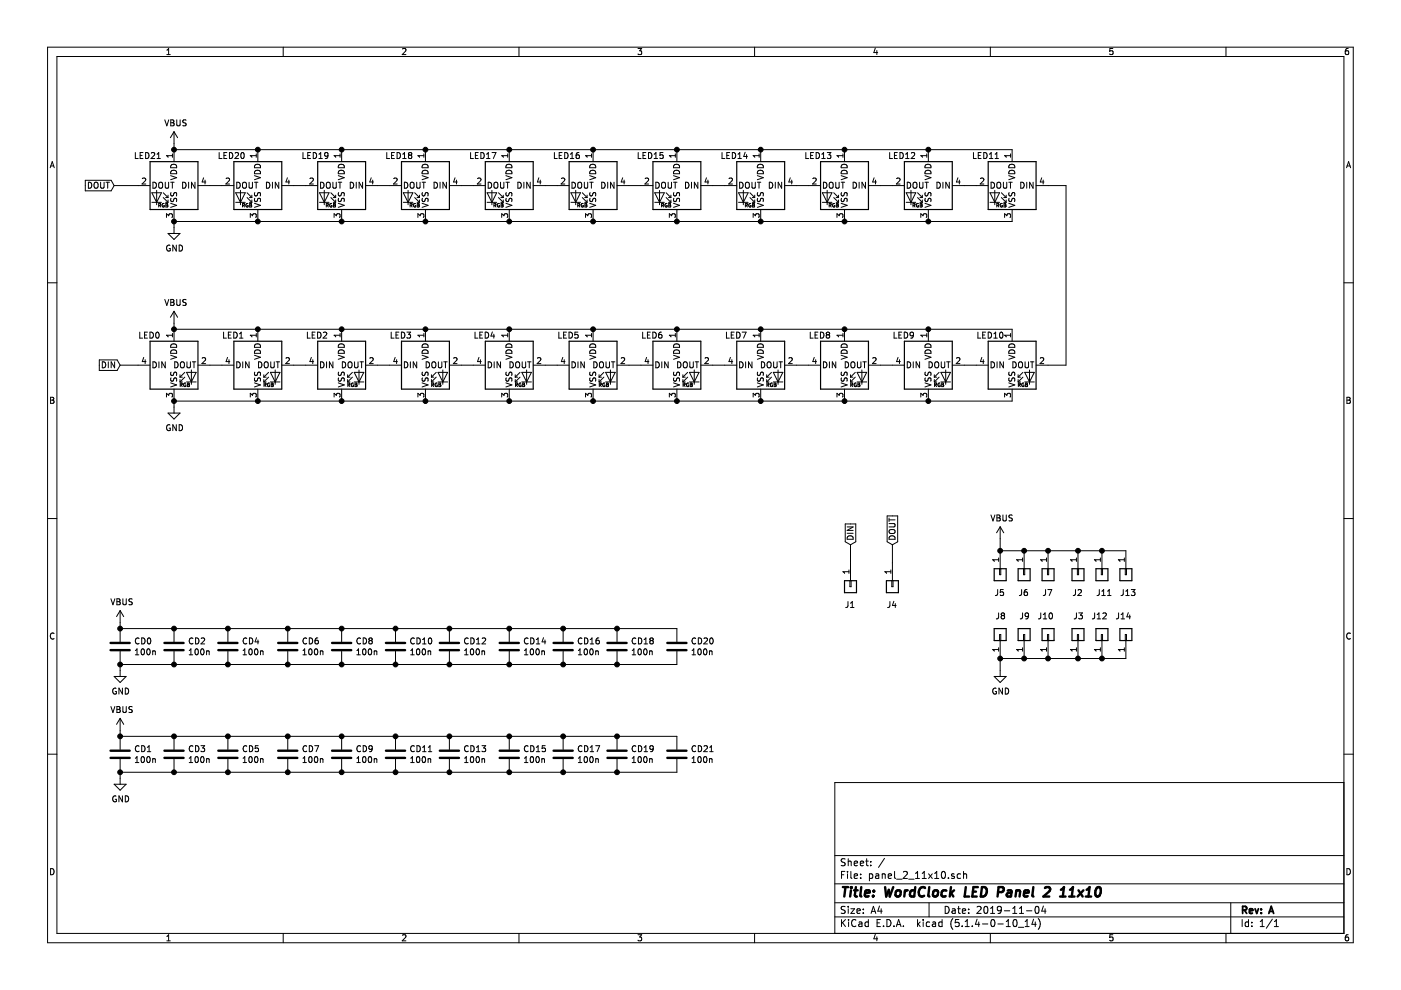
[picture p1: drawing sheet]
EESchema Schematic File Version 4
EELAYER 30 0
EELAYER END
$Descr A4 11693 8268
encoding utf-8
Sheet 1 1
Title "WordClock LED Panel 2 11x10"
Date "2019-11-04"
Rev "A"
Comp ""
Comment1 ""
Comment2 ""
Comment3 ""
Comment4 ""
$EndDescr
$Comp
L Device:C CD1
U 1 1
P 1000 6300
F 0 "CD1" H 1115 6346 50  0000 L CNN
F 1 "100n" H 1115 6255 50  0000 L CNN
F 2 "Capacitor_SMD:C_0805_2012Metric" H 1038 6150 50  0001 C CNN
F 3 "~" H 1000 6300 50  0001 C CNN
	1    1000 6300
	1    0    0    -1  
$EndComp
$Comp
L Device:C CD3
U 1 1
P 1450 6300
F 0 "CD3" H 1565 6346 50  0000 L CNN
F 1 "100n" H 1565 6255 50  0000 L CNN
F 2 "Capacitor_SMD:C_0805_2012Metric" H 1488 6150 50  0001 C CNN
F 3 "~" H 1450 6300 50  0001 C CNN
	1    1450 6300
	1    0    0    -1  
$EndComp
$Comp
L Device:C CD5
U 1 1
P 1900 6300
F 0 "CD5" H 2015 6346 50  0000 L CNN
F 1 "100n" H 2015 6255 50  0000 L CNN
F 2 "Capacitor_SMD:C_0805_2012Metric" H 1938 6150 50  0001 C CNN
F 3 "~" H 1900 6300 50  0001 C CNN
	1    1900 6300
	1    0    0    -1  
$EndComp
$Comp
L Device:C CD7
U 1 1
P 2400 6300
F 0 "CD7" H 2515 6346 50  0000 L CNN
F 1 "100n" H 2515 6255 50  0000 L CNN
F 2 "Capacitor_SMD:C_0805_2012Metric" H 2438 6150 50  0001 C CNN
F 3 "~" H 2400 6300 50  0001 C CNN
	1    2400 6300
	1    0    0    -1  
$EndComp
Wire Wire Line
	1000 6450 1450 6450
Connection ~ 1450 6450
Wire Wire Line
	1450 6450 1900 6450
Connection ~ 1900 6450
Wire Wire Line
	1900 6450 2400 6450
Wire Wire Line
	1000 6150 1450 6150
Connection ~ 1450 6150
Wire Wire Line
	1450 6150 1900 6150
Connection ~ 1900 6150
Wire Wire Line
	1900 6150 2400 6150
$Comp
L power:VBUS #PWR0123
U 1 1
P 1000 6100
F 0 "#PWR0123" H 1000 5950 50  0001 C CNN
F 1 "VBUS" H 1015 6273 50  0000 C CNN
F 2 "" H 1000 6100 50  0001 C CNN
F 3 "" H 1000 6100 50  0001 C CNN
	1    1000 6100
	1    0    0    -1  
$EndComp
$Comp
L power:GND #PWR03
U 1 1
P 1000 6500
F 0 "#PWR03" H 1000 6250 50  0001 C CNN
F 1 "GND" H 1005 6327 50  0000 C CNN
F 2 "" H 1000 6500 50  0001 C CNN
F 3 "" H 1000 6500 50  0001 C CNN
	1    1000 6500
	1    0    0    -1  
$EndComp
Wire Wire Line
	1000 6500 1000 6450
Connection ~ 1000 6450
Wire Wire Line
	1000 6150 1000 6100
Connection ~ 1000 6150
$Comp
L Device:C CD11
U 1 1
P 3300 6300
F 0 "CD11" H 3415 6346 50  0000 L CNN
F 1 "100n" H 3415 6255 50  0000 L CNN
F 2 "Capacitor_SMD:C_0805_2012Metric" H 3338 6150 50  0001 C CNN
F 3 "~" H 3300 6300 50  0001 C CNN
	1    3300 6300
	1    0    0    -1  
$EndComp
$Comp
L Device:C CD13
U 1 1
P 3750 6300
F 0 "CD13" H 3865 6346 50  0000 L CNN
F 1 "100n" H 3865 6255 50  0000 L CNN
F 2 "Capacitor_SMD:C_0805_2012Metric" H 3788 6150 50  0001 C CNN
F 3 "~" H 3750 6300 50  0001 C CNN
	1    3750 6300
	1    0    0    -1  
$EndComp
$Comp
L Device:C CD15
U 1 1
P 4250 6300
F 0 "CD15" H 4365 6346 50  0000 L CNN
F 1 "100n" H 4365 6255 50  0000 L CNN
F 2 "Capacitor_SMD:C_0805_2012Metric" H 4288 6150 50  0001 C CNN
F 3 "~" H 4250 6300 50  0001 C CNN
	1    4250 6300
	1    0    0    -1  
$EndComp
Wire Wire Line
	2850 6450 3300 6450
Connection ~ 3300 6450
Wire Wire Line
	3300 6450 3750 6450
Connection ~ 3750 6450
Wire Wire Line
	3750 6450 4250 6450
Wire Wire Line
	2850 6150 3300 6150
Connection ~ 3300 6150
Wire Wire Line
	3300 6150 3750 6150
Connection ~ 3750 6150
Wire Wire Line
	3750 6150 4250 6150
$Comp
L Device:C CD9
U 1 1
P 2850 6300
F 0 "CD9" H 2965 6346 50  0000 L CNN
F 1 "100n" H 2965 6255 50  0000 L CNN
F 2 "Capacitor_SMD:C_0805_2012Metric" H 2888 6150 50  0001 C CNN
F 3 "~" H 2850 6300 50  0001 C CNN
	1    2850 6300
	1    0    0    -1  
$EndComp
Wire Wire Line
	2400 6150 2850 6150
Connection ~ 2400 6150
Connection ~ 2850 6150
Wire Wire Line
	2850 6450 2400 6450
Connection ~ 2850 6450
Connection ~ 2400 6450
$Comp
L Device:C CD17
U 1 1
P 4700 6300
F 0 "CD17" H 4815 6346 50  0000 L CNN
F 1 "100n" H 4815 6255 50  0000 L CNN
F 2 "Capacitor_SMD:C_0805_2012Metric" H 4738 6150 50  0001 C CNN
F 3 "~" H 4700 6300 50  0001 C CNN
	1    4700 6300
	1    0    0    -1  
$EndComp
$Comp
L Device:C CD19
U 1 1
P 5150 6300
F 0 "CD19" H 5265 6346 50  0000 L CNN
F 1 "100n" H 5265 6255 50  0000 L CNN
F 2 "Capacitor_SMD:C_0805_2012Metric" H 5188 6150 50  0001 C CNN
F 3 "~" H 5150 6300 50  0001 C CNN
	1    5150 6300
	1    0    0    -1  
$EndComp
$Comp
L Device:C CD21
U 1 1
P 5650 6300
F 0 "CD21" H 5765 6346 50  0000 L CNN
F 1 "100n" H 5765 6255 50  0000 L CNN
F 2 "Capacitor_SMD:C_0805_2012Metric" H 5688 6150 50  0001 C CNN
F 3 "~" H 5650 6300 50  0001 C CNN
	1    5650 6300
	1    0    0    -1  
$EndComp
Wire Wire Line
	4250 6450 4700 6450
Connection ~ 4700 6450
Wire Wire Line
	4700 6450 5150 6450
Connection ~ 5150 6450
Wire Wire Line
	5150 6450 5650 6450
Wire Wire Line
	4250 6150 4700 6150
Connection ~ 4700 6150
Wire Wire Line
	4700 6150 5150 6150
Connection ~ 5150 6150
Wire Wire Line
	5150 6150 5650 6150
Connection ~ 4250 6150
Connection ~ 4250 6450
$Comp
L Device:C CD0
U 1 1
P 1000 5400
F 0 "CD0" H 1115 5446 50  0000 L CNN
F 1 "100n" H 1115 5355 50  0000 L CNN
F 2 "Capacitor_SMD:C_0805_2012Metric" H 1038 5250 50  0001 C CNN
F 3 "~" H 1000 5400 50  0001 C CNN
	1    1000 5400
	1    0    0    -1  
$EndComp
$Comp
L Device:C CD2
U 1 1
P 1450 5400
F 0 "CD2" H 1565 5446 50  0000 L CNN
F 1 "100n" H 1565 5355 50  0000 L CNN
F 2 "Capacitor_SMD:C_0805_2012Metric" H 1488 5250 50  0001 C CNN
F 3 "~" H 1450 5400 50  0001 C CNN
	1    1450 5400
	1    0    0    -1  
$EndComp
$Comp
L Device:C CD4
U 1 1
P 1900 5400
F 0 "CD4" H 2015 5446 50  0000 L CNN
F 1 "100n" H 2015 5355 50  0000 L CNN
F 2 "Capacitor_SMD:C_0805_2012Metric" H 1938 5250 50  0001 C CNN
F 3 "~" H 1900 5400 50  0001 C CNN
	1    1900 5400
	1    0    0    -1  
$EndComp
$Comp
L Device:C CD6
U 1 1
P 2400 5400
F 0 "CD6" H 2515 5446 50  0000 L CNN
F 1 "100n" H 2515 5355 50  0000 L CNN
F 2 "Capacitor_SMD:C_0805_2012Metric" H 2438 5250 50  0001 C CNN
F 3 "~" H 2400 5400 50  0001 C CNN
	1    2400 5400
	1    0    0    -1  
$EndComp
Wire Wire Line
	1000 5550 1450 5550
Connection ~ 1450 5550
Wire Wire Line
	1450 5550 1900 5550
Connection ~ 1900 5550
Wire Wire Line
	1900 5550 2400 5550
Wire Wire Line
	1000 5250 1450 5250
Connection ~ 1450 5250
Wire Wire Line
	1450 5250 1900 5250
Connection ~ 1900 5250
Wire Wire Line
	1900 5250 2400 5250
$Comp
L power:VBUS #PWR00
U 1 1
P 1000 5200
F 0 "#PWR00" H 1000 5050 50  0001 C CNN
F 1 "VBUS" H 1015 5373 50  0000 C CNN
F 2 "" H 1000 5200 50  0001 C CNN
F 3 "" H 1000 5200 50  0001 C CNN
	1    1000 5200
	1    0    0    -1  
$EndComp
$Comp
L power:GND #PWR0124
U 1 1
P 1000 5600
F 0 "#PWR0124" H 1000 5350 50  0001 C CNN
F 1 "GND" H 1005 5427 50  0000 C CNN
F 2 "" H 1000 5600 50  0001 C CNN
F 3 "" H 1000 5600 50  0001 C CNN
	1    1000 5600
	1    0    0    -1  
$EndComp
Wire Wire Line
	1000 5600 1000 5550
Connection ~ 1000 5550
Wire Wire Line
	1000 5250 1000 5200
Connection ~ 1000 5250
$Comp
L Device:C CD10
U 1 1
P 3300 5400
F 0 "CD10" H 3415 5446 50  0000 L CNN
F 1 "100n" H 3415 5355 50  0000 L CNN
F 2 "Capacitor_SMD:C_0805_2012Metric" H 3338 5250 50  0001 C CNN
F 3 "~" H 3300 5400 50  0001 C CNN
	1    3300 5400
	1    0    0    -1  
$EndComp
$Comp
L Device:C CD12
U 1 1
P 3750 5400
F 0 "CD12" H 3865 5446 50  0000 L CNN
F 1 "100n" H 3865 5355 50  0000 L CNN
F 2 "Capacitor_SMD:C_0805_2012Metric" H 3788 5250 50  0001 C CNN
F 3 "~" H 3750 5400 50  0001 C CNN
	1    3750 5400
	1    0    0    -1  
$EndComp
$Comp
L Device:C CD14
U 1 1
P 4250 5400
F 0 "CD14" H 4365 5446 50  0000 L CNN
F 1 "100n" H 4365 5355 50  0000 L CNN
F 2 "Capacitor_SMD:C_0805_2012Metric" H 4288 5250 50  0001 C CNN
F 3 "~" H 4250 5400 50  0001 C CNN
	1    4250 5400
	1    0    0    -1  
$EndComp
Wire Wire Line
	2850 5550 3300 5550
Connection ~ 3300 5550
Wire Wire Line
	3300 5550 3750 5550
Connection ~ 3750 5550
Wire Wire Line
	3750 5550 4250 5550
Wire Wire Line
	2850 5250 3300 5250
Connection ~ 3300 5250
Wire Wire Line
	3300 5250 3750 5250
Connection ~ 3750 5250
Wire Wire Line
	3750 5250 4250 5250
$Comp
L Device:C CD8
U 1 1
P 2850 5400
F 0 "CD8" H 2965 5446 50  0000 L CNN
F 1 "100n" H 2965 5355 50  0000 L CNN
F 2 "Capacitor_SMD:C_0805_2012Metric" H 2888 5250 50  0001 C CNN
F 3 "~" H 2850 5400 50  0001 C CNN
	1    2850 5400
	1    0    0    -1  
$EndComp
Wire Wire Line
	2400 5250 2850 5250
Connection ~ 2400 5250
Connection ~ 2850 5250
Wire Wire Line
	2850 5550 2400 5550
Connection ~ 2850 5550
Connection ~ 2400 5550
$Comp
L Device:C CD16
U 1 1
P 4700 5400
F 0 "CD16" H 4815 5446 50  0000 L CNN
F 1 "100n" H 4815 5355 50  0000 L CNN
F 2 "Capacitor_SMD:C_0805_2012Metric" H 4738 5250 50  0001 C CNN
F 3 "~" H 4700 5400 50  0001 C CNN
	1    4700 5400
	1    0    0    -1  
$EndComp
$Comp
L Device:C CD18
U 1 1
P 5150 5400
F 0 "CD18" H 5265 5446 50  0000 L CNN
F 1 "100n" H 5265 5355 50  0000 L CNN
F 2 "Capacitor_SMD:C_0805_2012Metric" H 5188 5250 50  0001 C CNN
F 3 "~" H 5150 5400 50  0001 C CNN
	1    5150 5400
	1    0    0    -1  
$EndComp
$Comp
L Device:C CD20
U 1 1
P 5650 5400
F 0 "CD20" H 5765 5446 50  0000 L CNN
F 1 "100n" H 5765 5355 50  0000 L CNN
F 2 "Capacitor_SMD:C_0805_2012Metric" H 5688 5250 50  0001 C CNN
F 3 "~" H 5650 5400 50  0001 C CNN
	1    5650 5400
	1    0    0    -1  
$EndComp
Wire Wire Line
	4250 5550 4700 5550
Connection ~ 4700 5550
Wire Wire Line
	4700 5550 5150 5550
Connection ~ 5150 5550
Wire Wire Line
	5150 5550 5650 5550
Wire Wire Line
	4250 5250 4700 5250
Connection ~ 4700 5250
Wire Wire Line
	4700 5250 5150 5250
Connection ~ 5150 5250
Wire Wire Line
	5150 5250 5650 5250
Connection ~ 4250 5250
Connection ~ 4250 5550
$Comp
L LED:WS2812B LED0
U 1 1
P 1450 3050
F 0 "LED0" H 1150 3300 50  0000 L CNN
F 1 "WS2812B" H 1794 3005 50  0001 L CNN
F 2 "LED_SMD:LED_WS2812B_PLCC4_5.0x5.0mm_P3.2mm" H 1500 2750 50  0001 L TNN
F 3 "https://cdn-shop.adafruit.com/datasheets/WS2812B.pdf" H 1550 2675 50  0001 L TNN
	1    1450 3050
	1    0    0    -1  
$EndComp
$Comp
L LED:WS2812B LED1
U 1 1
P 2150 3050
F 0 "LED1" H 1850 3300 50  0000 L CNN
F 1 "WS2812B" H 2494 3005 50  0001 L CNN
F 2 "LED_SMD:LED_WS2812B_PLCC4_5.0x5.0mm_P3.2mm" H 2200 2750 50  0001 L TNN
F 3 "https://cdn-shop.adafruit.com/datasheets/WS2812B.pdf" H 2250 2675 50  0001 L TNN
	1    2150 3050
	1    0    0    -1  
$EndComp
$Comp
L LED:WS2812B LED2
U 1 1
P 2850 3050
F 0 "LED2" H 2550 3300 50  0000 L CNN
F 1 "WS2812B" H 3194 3005 50  0001 L CNN
F 2 "LED_SMD:LED_WS2812B_PLCC4_5.0x5.0mm_P3.2mm" H 2900 2750 50  0001 L TNN
F 3 "https://cdn-shop.adafruit.com/datasheets/WS2812B.pdf" H 2950 2675 50  0001 L TNN
	1    2850 3050
	1    0    0    -1  
$EndComp
$Comp
L LED:WS2812B LED3
U 1 1
P 3550 3050
F 0 "LED3" H 3250 3300 50  0000 L CNN
F 1 "WS2812B" H 3894 3005 50  0001 L CNN
F 2 "LED_SMD:LED_WS2812B_PLCC4_5.0x5.0mm_P3.2mm" H 3600 2750 50  0001 L TNN
F 3 "https://cdn-shop.adafruit.com/datasheets/WS2812B.pdf" H 3650 2675 50  0001 L TNN
	1    3550 3050
	1    0    0    -1  
$EndComp
Wire Wire Line
	1450 3350 2150 3350
Connection ~ 2150 3350
Wire Wire Line
	2150 3350 2850 3350
Connection ~ 2850 3350
Wire Wire Line
	2850 3350 3550 3350
Wire Wire Line
	3550 2750 2850 2750
Connection ~ 2150 2750
Wire Wire Line
	2150 2750 1450 2750
Connection ~ 2850 2750
Wire Wire Line
	2850 2750 2150 2750
Wire Wire Line
	1750 3050 1850 3050
Wire Wire Line
	2450 3050 2550 3050
Wire Wire Line
	3150 3050 3250 3050
Wire Wire Line
	1000 3050 1150 3050
$Comp
L power:VBUS #PWR06
U 1 1
P 1450 2700
F 0 "#PWR06" H 1450 2550 50  0001 C CNN
F 1 "VBUS" H 1465 2873 50  0000 C CNN
F 2 "" H 1450 2700 50  0001 C CNN
F 3 "" H 1450 2700 50  0001 C CNN
	1    1450 2700
	1    0    0    -1  
$EndComp
$Comp
L power:GND #PWR07
U 1 1
P 1450 3400
F 0 "#PWR07" H 1450 3150 50  0001 C CNN
F 1 "GND" H 1455 3227 50  0000 C CNN
F 2 "" H 1450 3400 50  0001 C CNN
F 3 "" H 1450 3400 50  0001 C CNN
	1    1450 3400
	1    0    0    -1  
$EndComp
Wire Wire Line
	1450 3400 1450 3350
Connection ~ 1450 3350
Wire Wire Line
	1450 2700 1450 2750
Connection ~ 1450 2750
$Comp
L LED:WS2812B LED4
U 1 1
P 4250 3050
F 0 "LED4" H 3950 3300 50  0000 L CNN
F 1 "WS2812B" H 4594 3005 50  0001 L CNN
F 2 "LED_SMD:LED_WS2812B_PLCC4_5.0x5.0mm_P3.2mm" H 4300 2750 50  0001 L TNN
F 3 "https://cdn-shop.adafruit.com/datasheets/WS2812B.pdf" H 4350 2675 50  0001 L TNN
	1    4250 3050
	1    0    0    -1  
$EndComp
$Comp
L LED:WS2812B LED5
U 1 1
P 4950 3050
F 0 "LED5" H 4650 3300 50  0000 L CNN
F 1 "WS2812B" H 5294 3005 50  0001 L CNN
F 2 "LED_SMD:LED_WS2812B_PLCC4_5.0x5.0mm_P3.2mm" H 5000 2750 50  0001 L TNN
F 3 "https://cdn-shop.adafruit.com/datasheets/WS2812B.pdf" H 5050 2675 50  0001 L TNN
	1    4950 3050
	1    0    0    -1  
$EndComp
$Comp
L LED:WS2812B LED6
U 1 1
P 5650 3050
F 0 "LED6" H 5350 3300 50  0000 L CNN
F 1 "WS2812B" H 5994 3005 50  0001 L CNN
F 2 "LED_SMD:LED_WS2812B_PLCC4_5.0x5.0mm_P3.2mm" H 5700 2750 50  0001 L TNN
F 3 "https://cdn-shop.adafruit.com/datasheets/WS2812B.pdf" H 5750 2675 50  0001 L TNN
	1    5650 3050
	1    0    0    -1  
$EndComp
Wire Wire Line
	3550 3350 4250 3350
Connection ~ 4250 3350
Wire Wire Line
	4250 3350 4950 3350
Connection ~ 4950 3350
Wire Wire Line
	4950 3350 5650 3350
Wire Wire Line
	5650 2750 4950 2750
Connection ~ 4250 2750
Wire Wire Line
	4250 2750 3550 2750
Connection ~ 4950 2750
Wire Wire Line
	4950 2750 4250 2750
Wire Wire Line
	3850 3050 3950 3050
Wire Wire Line
	4550 3050 4650 3050
Wire Wire Line
	5250 3050 5350 3050
Connection ~ 3550 2750
Connection ~ 3550 3350
$Comp
L LED:WS2812B LED7
U 1 1
P 6350 3050
F 0 "LED7" H 6050 3300 50  0000 L CNN
F 1 "WS2812B" H 6694 3005 50  0001 L CNN
F 2 "LED_SMD:LED_WS2812B_PLCC4_5.0x5.0mm_P3.2mm" H 6400 2750 50  0001 L TNN
F 3 "https://cdn-shop.adafruit.com/datasheets/WS2812B.pdf" H 6450 2675 50  0001 L TNN
	1    6350 3050
	1    0    0    -1  
$EndComp
Wire Wire Line
	5650 3350 6350 3350
Wire Wire Line
	6350 2750 5650 2750
Wire Wire Line
	5950 3050 6050 3050
$Comp
L LED:WS2812B LED8
U 1 1
P 7050 3050
F 0 "LED8" H 6750 3300 50  0000 L CNN
F 1 "WS2812B" H 7394 3005 50  0001 L CNN
F 2 "LED_SMD:LED_WS2812B_PLCC4_5.0x5.0mm_P3.2mm" H 7100 2750 50  0001 L TNN
F 3 "https://cdn-shop.adafruit.com/datasheets/WS2812B.pdf" H 7150 2675 50  0001 L TNN
	1    7050 3050
	1    0    0    -1  
$EndComp
$Comp
L LED:WS2812B LED9
U 1 1
P 7750 3050
F 0 "LED9" H 7450 3300 50  0000 L CNN
F 1 "WS2812B" H 8094 3005 50  0001 L CNN
F 2 "LED_SMD:LED_WS2812B_PLCC4_5.0x5.0mm_P3.2mm" H 7800 2750 50  0001 L TNN
F 3 "https://cdn-shop.adafruit.com/datasheets/WS2812B.pdf" H 7850 2675 50  0001 L TNN
	1    7750 3050
	1    0    0    -1  
$EndComp
$Comp
L LED:WS2812B LED10
U 1 1
P 8450 3050
F 0 "LED10" H 8150 3300 50  0000 L CNN
F 1 "WS2812B" H 8794 3005 50  0001 L CNN
F 2 "LED_SMD:LED_WS2812B_PLCC4_5.0x5.0mm_P3.2mm" H 8500 2750 50  0001 L TNN
F 3 "https://cdn-shop.adafruit.com/datasheets/WS2812B.pdf" H 8550 2675 50  0001 L TNN
	1    8450 3050
	1    0    0    -1  
$EndComp
Wire Wire Line
	6350 3350 7050 3350
Connection ~ 7050 3350
Wire Wire Line
	7050 3350 7750 3350
Connection ~ 7750 3350
Wire Wire Line
	7750 3350 8450 3350
Wire Wire Line
	8450 2750 7750 2750
Connection ~ 7050 2750
Wire Wire Line
	7050 2750 6350 2750
Connection ~ 7750 2750
Wire Wire Line
	7750 2750 7050 2750
Wire Wire Line
	6650 3050 6750 3050
Wire Wire Line
	7350 3050 7450 3050
Wire Wire Line
	8050 3050 8150 3050
Connection ~ 6350 2750
Connection ~ 6350 3350
Connection ~ 5650 2750
Connection ~ 5650 3350
$Comp
L LED:WS2812B LED11
U 1 1
P 8450 1550
F 0 "LED11" H 8550 1800 50  0000 L CNN
F 1 "WS2812B" H 8794 1505 50  0001 L CNN
F 2 "LED_SMD:LED_WS2812B_PLCC4_5.0x5.0mm_P3.2mm" H 8500 1250 50  0001 L TNN
F 3 "https://cdn-shop.adafruit.com/datasheets/WS2812B.pdf" H 8550 1175 50  0001 L TNN
	1    8450 1550
	-1   0    0    -1  
$EndComp
$Comp
L LED:WS2812B LED12
U 1 1
P 7750 1550
F 0 "LED12" H 7850 1800 50  0000 L CNN
F 1 "WS2812B" H 8094 1505 50  0001 L CNN
F 2 "LED_SMD:LED_WS2812B_PLCC4_5.0x5.0mm_P3.2mm" H 7800 1250 50  0001 L TNN
F 3 "https://cdn-shop.adafruit.com/datasheets/WS2812B.pdf" H 7850 1175 50  0001 L TNN
	1    7750 1550
	-1   0    0    -1  
$EndComp
$Comp
L LED:WS2812B LED13
U 1 1
P 7050 1550
F 0 "LED13" H 7150 1800 50  0000 L CNN
F 1 "WS2812B" H 7394 1505 50  0001 L CNN
F 2 "LED_SMD:LED_WS2812B_PLCC4_5.0x5.0mm_P3.2mm" H 7100 1250 50  0001 L TNN
F 3 "https://cdn-shop.adafruit.com/datasheets/WS2812B.pdf" H 7150 1175 50  0001 L TNN
	1    7050 1550
	-1   0    0    -1  
$EndComp
$Comp
L LED:WS2812B LED14
U 1 1
P 6350 1550
F 0 "LED14" H 6450 1800 50  0000 L CNN
F 1 "WS2812B" H 6694 1505 50  0001 L CNN
F 2 "LED_SMD:LED_WS2812B_PLCC4_5.0x5.0mm_P3.2mm" H 6400 1250 50  0001 L TNN
F 3 "https://cdn-shop.adafruit.com/datasheets/WS2812B.pdf" H 6450 1175 50  0001 L TNN
	1    6350 1550
	-1   0    0    -1  
$EndComp
Wire Wire Line
	8450 1850 7750 1850
Connection ~ 7750 1850
Wire Wire Line
	7750 1850 7050 1850
Connection ~ 7050 1850
Wire Wire Line
	7050 1850 6350 1850
Wire Wire Line
	6350 1250 7050 1250
Connection ~ 7750 1250
Wire Wire Line
	7750 1250 8450 1250
Connection ~ 7050 1250
Wire Wire Line
	7050 1250 7750 1250
Wire Wire Line
	8150 1550 8050 1550
Wire Wire Line
	7450 1550 7350 1550
Wire Wire Line
	6750 1550 6650 1550
Wire Wire Line
	8900 1550 8750 1550
$Comp
L LED:WS2812B LED15
U 1 1
P 5650 1550
F 0 "LED15" H 5750 1800 50  0000 L CNN
F 1 "WS2812B" H 5994 1505 50  0001 L CNN
F 2 "LED_SMD:LED_WS2812B_PLCC4_5.0x5.0mm_P3.2mm" H 5700 1250 50  0001 L TNN
F 3 "https://cdn-shop.adafruit.com/datasheets/WS2812B.pdf" H 5750 1175 50  0001 L TNN
	1    5650 1550
	-1   0    0    -1  
$EndComp
$Comp
L LED:WS2812B LED16
U 1 1
P 4950 1550
F 0 "LED16" H 5050 1800 50  0000 L CNN
F 1 "WS2812B" H 5294 1505 50  0001 L CNN
F 2 "LED_SMD:LED_WS2812B_PLCC4_5.0x5.0mm_P3.2mm" H 5000 1250 50  0001 L TNN
F 3 "https://cdn-shop.adafruit.com/datasheets/WS2812B.pdf" H 5050 1175 50  0001 L TNN
	1    4950 1550
	-1   0    0    -1  
$EndComp
$Comp
L LED:WS2812B LED17
U 1 1
P 4250 1550
F 0 "LED17" H 4350 1800 50  0000 L CNN
F 1 "WS2812B" H 4594 1505 50  0001 L CNN
F 2 "LED_SMD:LED_WS2812B_PLCC4_5.0x5.0mm_P3.2mm" H 4300 1250 50  0001 L TNN
F 3 "https://cdn-shop.adafruit.com/datasheets/WS2812B.pdf" H 4350 1175 50  0001 L TNN
	1    4250 1550
	-1   0    0    -1  
$EndComp
Wire Wire Line
	6350 1850 5650 1850
Connection ~ 5650 1850
Wire Wire Line
	5650 1850 4950 1850
Connection ~ 4950 1850
Wire Wire Line
	4950 1850 4250 1850
Wire Wire Line
	4250 1250 4950 1250
Connection ~ 5650 1250
Wire Wire Line
	5650 1250 6350 1250
Connection ~ 4950 1250
Wire Wire Line
	4950 1250 5650 1250
Wire Wire Line
	6050 1550 5950 1550
Wire Wire Line
	5350 1550 5250 1550
Wire Wire Line
	4650 1550 4550 1550
Connection ~ 6350 1250
Connection ~ 6350 1850
$Comp
L LED:WS2812B LED18
U 1 1
P 3550 1550
F 0 "LED18" H 3650 1800 50  0000 L CNN
F 1 "WS2812B" H 3894 1505 50  0001 L CNN
F 2 "LED_SMD:LED_WS2812B_PLCC4_5.0x5.0mm_P3.2mm" H 3600 1250 50  0001 L TNN
F 3 "https://cdn-shop.adafruit.com/datasheets/WS2812B.pdf" H 3650 1175 50  0001 L TNN
	1    3550 1550
	-1   0    0    -1  
$EndComp
Wire Wire Line
	4250 1850 3550 1850
Wire Wire Line
	3550 1250 4250 1250
Wire Wire Line
	3950 1550 3850 1550
$Comp
L LED:WS2812B LED19
U 1 1
P 2850 1550
F 0 "LED19" H 2950 1800 50  0000 L CNN
F 1 "WS2812B" H 3194 1505 50  0001 L CNN
F 2 "LED_SMD:LED_WS2812B_PLCC4_5.0x5.0mm_P3.2mm" H 2900 1250 50  0001 L TNN
F 3 "https://cdn-shop.adafruit.com/datasheets/WS2812B.pdf" H 2950 1175 50  0001 L TNN
	1    2850 1550
	-1   0    0    -1  
$EndComp
$Comp
L LED:WS2812B LED20
U 1 1
P 2150 1550
F 0 "LED20" H 2250 1800 50  0000 L CNN
F 1 "WS2812B" H 2494 1505 50  0001 L CNN
F 2 "LED_SMD:LED_WS2812B_PLCC4_5.0x5.0mm_P3.2mm" H 2200 1250 50  0001 L TNN
F 3 "https://cdn-shop.adafruit.com/datasheets/WS2812B.pdf" H 2250 1175 50  0001 L TNN
	1    2150 1550
	-1   0    0    -1  
$EndComp
$Comp
L LED:WS2812B LED21
U 1 1
P 1450 1550
F 0 "LED21" H 1550 1800 50  0000 L CNN
F 1 "WS2812B" H 1794 1505 50  0001 L CNN
F 2 "LED_SMD:LED_WS2812B_PLCC4_5.0x5.0mm_P3.2mm" H 1500 1250 50  0001 L TNN
F 3 "https://cdn-shop.adafruit.com/datasheets/WS2812B.pdf" H 1550 1175 50  0001 L TNN
	1    1450 1550
	-1   0    0    -1  
$EndComp
Wire Wire Line
	3550 1850 2850 1850
Connection ~ 2850 1850
Wire Wire Line
	2850 1850 2150 1850
Connection ~ 2150 1850
Wire Wire Line
	2150 1850 1450 1850
Wire Wire Line
	1450 1250 2150 1250
Connection ~ 2850 1250
Wire Wire Line
	2850 1250 3550 1250
Connection ~ 2150 1250
Wire Wire Line
	2150 1250 2850 1250
Wire Wire Line
	3250 1550 3150 1550
Wire Wire Line
	2550 1550 2450 1550
Wire Wire Line
	1850 1550 1750 1550
Connection ~ 3550 1250
Connection ~ 3550 1850
Connection ~ 4250 1250
Connection ~ 4250 1850
Wire Wire Line
	8900 3050 8900 1550
Wire Wire Line
	8750 3050 8900 3050
$Comp
L power:VBUS #PWR0125
U 1 1
P 1450 1200
F 0 "#PWR0125" H 1450 1050 50  0001 C CNN
F 1 "VBUS" H 1465 1373 50  0000 C CNN
F 2 "" H 1450 1200 50  0001 C CNN
F 3 "" H 1450 1200 50  0001 C CNN
	1    1450 1200
	1    0    0    -1  
$EndComp
$Comp
L power:GND #PWR0126
U 1 1
P 1450 1900
F 0 "#PWR0126" H 1450 1650 50  0001 C CNN
F 1 "GND" H 1455 1727 50  0000 C CNN
F 2 "" H 1450 1900 50  0001 C CNN
F 3 "" H 1450 1900 50  0001 C CNN
	1    1450 1900
	1    0    0    -1  
$EndComp
Wire Wire Line
	1450 1900 1450 1850
Connection ~ 1450 1850
Wire Wire Line
	1450 1200 1450 1250
Connection ~ 1450 1250
$Comp
L Connector_Generic:Conn_01x01 J4
U 1 1
P 7450 4900
F 0 "J4" V 7600 4850 50  0000 L CNN
F 1 "DOut" V 7413 4980 50  0001 L CNN
F 2 "barn53-kicad:PCBSolderConnector" H 7450 4900 50  0001 C CNN
F 3 "~" H 7450 4900 50  0001 C CNN
	1    7450 4900
	0    1    1    0   
$EndComp
Text GLabel 7450 4550 1    50   Input ~ 0
DOUT
Wire Wire Line
	7450 4550 7450 4700
Text GLabel 950  1550 0    50   Input ~ 0
DOUT
Wire Wire Line
	950  1550 1150 1550
$Comp
L power:VBUS #PWR0101
U 1 1
P 8350 4500
F 0 "#PWR0101" H 8350 4350 50  0001 C CNN
F 1 "VBUS" H 8365 4673 50  0000 C CNN
F 2 "" H 8350 4500 50  0001 C CNN
F 3 "" H 8350 4500 50  0001 C CNN
	1    8350 4500
	1    0    0    -1  
$EndComp
$Comp
L power:GND #PWR0103
U 1 1
P 8350 5600
F 0 "#PWR0103" H 8350 5350 50  0001 C CNN
F 1 "GND" H 8355 5427 50  0000 C CNN
F 2 "" H 8350 5600 50  0001 C CNN
F 3 "" H 8350 5600 50  0001 C CNN
	1    8350 5600
	1    0    0    -1  
$EndComp
$Comp
L Connector_Generic:Conn_01x01 J5
U 1 1
P 8350 4800
F 0 "J5" V 8500 4750 50  0000 L CNN
F 1 "+5V" V 8313 4880 50  0001 L CNN
F 2 "barn53-kicad:PCBSolderConnector" H 8350 4800 50  0001 C CNN
F 3 "~" H 8350 4800 50  0001 C CNN
	1    8350 4800
	0    1    1    0   
$EndComp
$Comp
L Connector_Generic:Conn_01x01 J6
U 1 1
P 8550 4800
F 0 "J6" V 8700 4750 50  0000 L CNN
F 1 "+5V" V 8513 4880 50  0001 L CNN
F 2 "barn53-kicad:PCBSolderConnector" H 8550 4800 50  0001 C CNN
F 3 "~" H 8550 4800 50  0001 C CNN
	1    8550 4800
	0    1    1    0   
$EndComp
$Comp
L Connector_Generic:Conn_01x01 J7
U 1 1
P 8750 4800
F 0 "J7" V 8900 4750 50  0000 L CNN
F 1 "+5V" V 8713 4880 50  0001 L CNN
F 2 "barn53-kicad:PCBSolderConnector" H 8750 4800 50  0001 C CNN
F 3 "~" H 8750 4800 50  0001 C CNN
	1    8750 4800
	0    1    1    0   
$EndComp
$Comp
L Connector_Generic:Conn_01x01 J10
U 1 1
P 8750 5300
F 0 "J10" V 8900 5250 50  0000 L CNN
F 1 "GND" V 8713 5380 50  0001 L CNN
F 2 "barn53-kicad:PCBSolderConnector" H 8750 5300 50  0001 C CNN
F 3 "~" H 8750 5300 50  0001 C CNN
	1    8750 5300
	0    -1   -1   0   
$EndComp
$Comp
L Connector_Generic:Conn_01x01 J9
U 1 1
P 8550 5300
F 0 "J9" V 8700 5250 50  0000 L CNN
F 1 "GND" V 8513 5380 50  0001 L CNN
F 2 "barn53-kicad:PCBSolderConnector" H 8550 5300 50  0001 C CNN
F 3 "~" H 8550 5300 50  0001 C CNN
	1    8550 5300
	0    -1   -1   0   
$EndComp
$Comp
L Connector_Generic:Conn_01x01 J8
U 1 1
P 8350 5300
F 0 "J8" V 8500 5250 50  0000 L CNN
F 1 "GND" V 8313 5380 50  0001 L CNN
F 2 "barn53-kicad:PCBSolderConnector" H 8350 5300 50  0001 C CNN
F 3 "~" H 8350 5300 50  0001 C CNN
	1    8350 5300
	0    -1   -1   0   
$EndComp
Wire Wire Line
	8350 4500 8350 4600
Wire Wire Line
	8350 4600 8550 4600
Connection ~ 8350 4600
Connection ~ 8550 4600
Wire Wire Line
	8550 4600 8750 4600
Wire Wire Line
	8350 5600 8350 5500
Wire Wire Line
	8350 5500 8550 5500
Connection ~ 8350 5500
Connection ~ 8550 5500
Wire Wire Line
	8550 5500 8750 5500
Text GLabel 1000 3050 0    50   Input ~ 0
DIN
$Comp
L Connector_Generic:Conn_01x01 J1
U 1 1
P 7100 4900
F 0 "J1" V 7250 4850 50  0000 L CNN
F 1 "DIn" V 7063 4980 50  0001 L CNN
F 2 "barn53-kicad:PCBSolderConnector" H 7100 4900 50  0001 C CNN
F 3 "~" H 7100 4900 50  0001 C CNN
	1    7100 4900
	0    1    1    0   
$EndComp
Text GLabel 7100 4550 1    50   Input ~ 0
DIN
Wire Wire Line
	7100 4550 7100 4700
$Comp
L Connector_Generic:Conn_01x01 J2
U 1 1
P 9000 4800
F 0 "J2" V 9150 4750 50  0000 L CNN
F 1 "+5V" V 8963 4880 50  0001 L CNN
F 2 "barn53-kicad:PCBSolderConnector" H 9000 4800 50  0001 C CNN
F 3 "~" H 9000 4800 50  0001 C CNN
	1    9000 4800
	0    1    1    0   
$EndComp
$Comp
L Connector_Generic:Conn_01x01 J11
U 1 1
P 9200 4800
F 0 "J11" V 9350 4750 50  0000 L CNN
F 1 "+5V" V 9163 4880 50  0001 L CNN
F 2 "barn53-kicad:PCBSolderConnector" H 9200 4800 50  0001 C CNN
F 3 "~" H 9200 4800 50  0001 C CNN
	1    9200 4800
	0    1    1    0   
$EndComp
$Comp
L Connector_Generic:Conn_01x01 J13
U 1 1
P 9400 4800
F 0 "J13" V 9550 4750 50  0000 L CNN
F 1 "+5V" V 9363 4880 50  0001 L CNN
F 2 "barn53-kicad:PCBSolderConnector" H 9400 4800 50  0001 C CNN
F 3 "~" H 9400 4800 50  0001 C CNN
	1    9400 4800
	0    1    1    0   
$EndComp
$Comp
L Connector_Generic:Conn_01x01 J14
U 1 1
P 9400 5300
F 0 "J14" V 9550 5250 50  0000 L CNN
F 1 "GND" V 9363 5380 50  0001 L CNN
F 2 "barn53-kicad:PCBSolderConnector" H 9400 5300 50  0001 C CNN
F 3 "~" H 9400 5300 50  0001 C CNN
	1    9400 5300
	0    -1   -1   0   
$EndComp
$Comp
L Connector_Generic:Conn_01x01 J12
U 1 1
P 9200 5300
F 0 "J12" V 9350 5250 50  0000 L CNN
F 1 "GND" V 9163 5380 50  0001 L CNN
F 2 "barn53-kicad:PCBSolderConnector" H 9200 5300 50  0001 C CNN
F 3 "~" H 9200 5300 50  0001 C CNN
	1    9200 5300
	0    -1   -1   0   
$EndComp
$Comp
L Connector_Generic:Conn_01x01 J3
U 1 1
P 9000 5300
F 0 "J3" V 9150 5250 50  0000 L CNN
F 1 "GND" V 8963 5380 50  0001 L CNN
F 2 "barn53-kicad:PCBSolderConnector" H 9000 5300 50  0001 C CNN
F 3 "~" H 9000 5300 50  0001 C CNN
	1    9000 5300
	0    -1   -1   0   
$EndComp
Wire Wire Line
	8750 4600 9000 4600
Connection ~ 8750 4600
Connection ~ 9000 4600
Wire Wire Line
	9000 4600 9200 4600
Connection ~ 9200 4600
Wire Wire Line
	9200 4600 9400 4600
Wire Wire Line
	8750 5500 9000 5500
Connection ~ 8750 5500
Connection ~ 9000 5500
Wire Wire Line
	9000 5500 9200 5500
Connection ~ 9200 5500
Wire Wire Line
	9200 5500 9400 5500
$EndSCHEMATC
